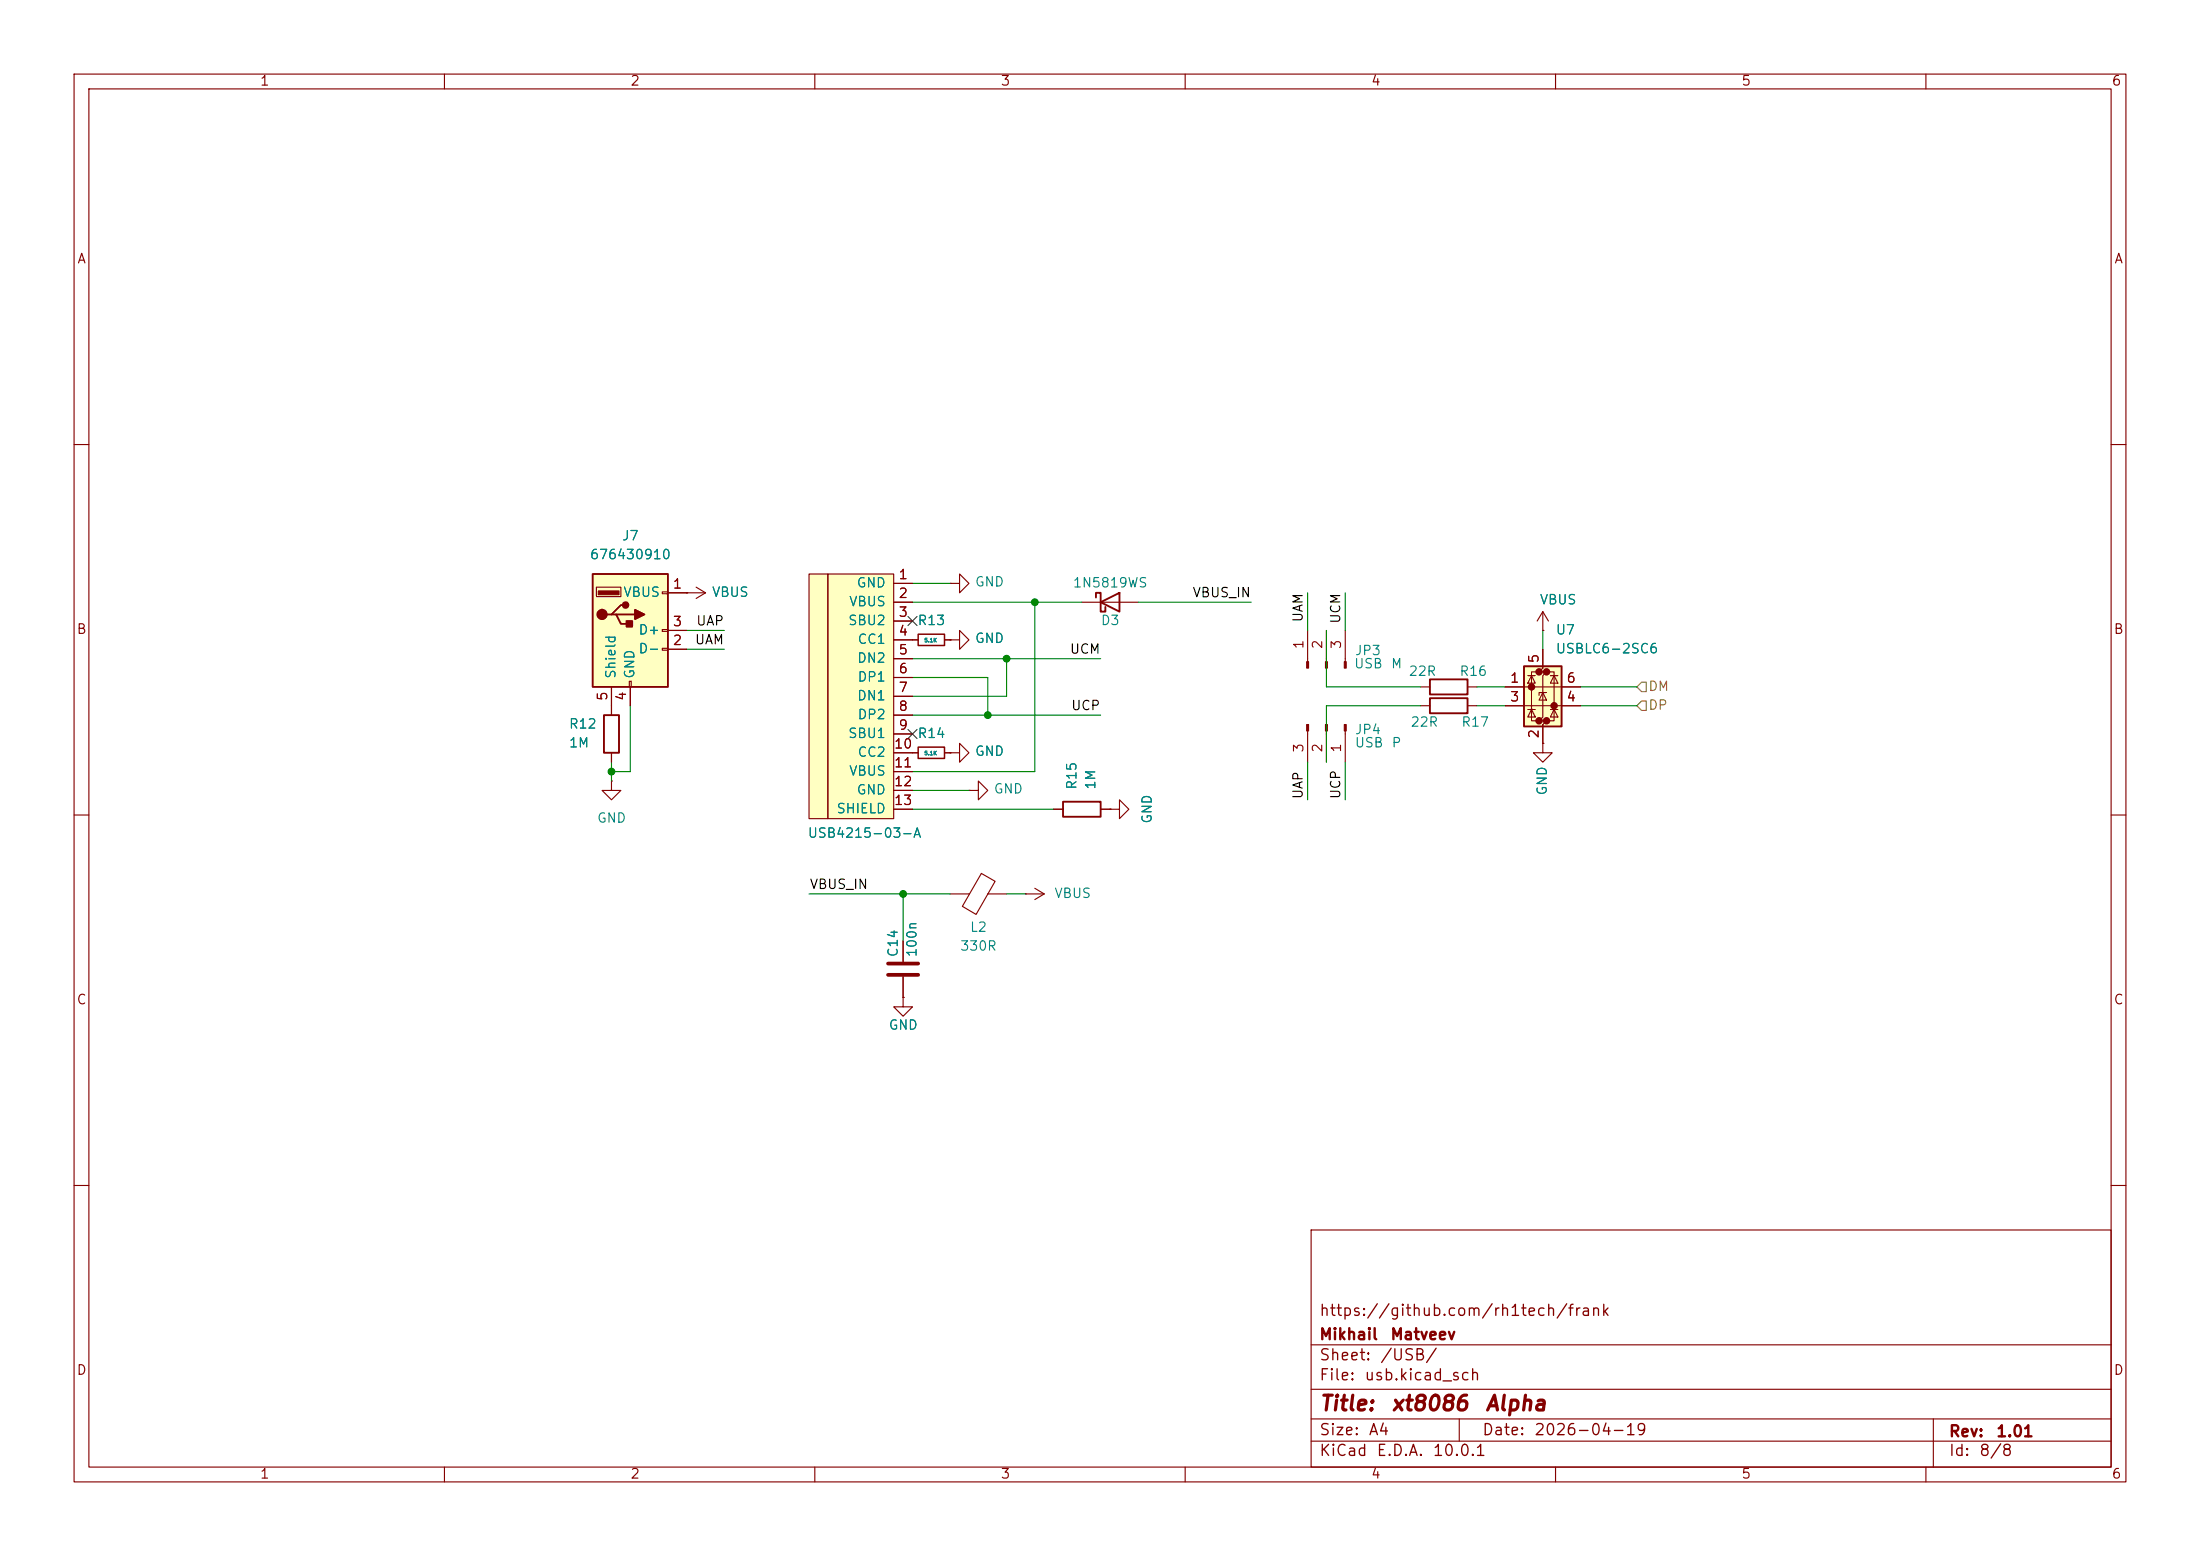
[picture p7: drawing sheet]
<svg xmlns="http://www.w3.org/2000/svg" width="297mm" height="210mm" viewBox="0 0 297 210" stroke-linecap="round" stroke-linejoin="round" font-family="sans-serif">
<g fill="none" stroke="#840000" stroke-width=".15">
<path d="M10 10h277v190h-277zM12 12h273v186h-273zM60 10v2M110 10v2M160 10v2M210 10v2M260 10v2M10 60h2M285 60h2M82.5 95.3v1.2M123.2 86.4h.8M127.5 86.4h.8"/>
<path d="M128.3 86.4h1.2v-1.3l1.3 1.3-1.3 1.2v-1.2M128.3 86.4h.1M146 81.3h7.7M176.5 85.1v4.2M179.1 85.1v4.2M181.6 85.1v4.2M10 110h2M82.5 105.4v1.3h1.3l-1.3 1.3-1.2-1.3h1.2M82.5 105.4h.1M82.5 101.6v1.3M130.8 106.7h1.3v-1.3l1.2 1.3-1.2 1.3v-1.3M130.8 106.7h.1"/>
<path d="M139.7 119.9l1.3 .8M285 110h2M138.4 120.7h.1M138.4 120.7h2.6M141 120.7l-1.3 .7M10 160h2M177 166h108v32h-108zM285 160h2M60 198v2M110 198v2M160 198v2M177 194.5h108"/>
<path d="M177 191.5h108M177 187.5h108M177 181.5h108M197 191.5v3M210 198v2M260 198v2M261 191.5v6.5"/>
</g>
<path d="M81.5 96.5h2.1v5.1h-2.1zM148 80.6v-.6h.6v2.6h.6v-.7M148.6 81.3l2.5-1.3v2.6z" fill="none" stroke="#840000" stroke-width=".25"/>
<path d="M124 85.6h3.5v1.5h-3.5z" fill="none" stroke="#840000" stroke-width=".2"/>
<g fill="#840000" stroke="#840000" stroke-width=".15">
<path d="M176.4 89.3h.3v.9h-.3z"/>
<path d="M178.9 89.3h.3v.9h-.3z"/>
<path d="M181.5 89.3h.2v.9h-.2z"/>
</g>
<g fill="#ffffc2">
<path d="M109.2 77.5h2.6v33h-2.6z"/>
<path d="M111.8 77.5h8.8v33h-8.8z"/>
</g>
<g fill="none" stroke="#840000" stroke-width=".15">
<path d="M94 79.2l1.2 .8M109.2 77.5h2.6v33h-2.6zM111.8 77.5h8.8v33h-8.8zM120.6 78.7h2.6M128.3 78.7h1.2v-1.2l1.3 1.2-1.3 1.3v-1.3M128.3 78.7h.1M92.7 80h.1M92.7 80h2.5M95.2 80l-1.2 .8M120.6 81.3h2.6M120.6 83.8h2.6M120.6 86.4h2.6"/>
<path d="M120.6 88.9h2.6M120.6 91.4h2.6M120.6 94h2.6M120.6 96.5h2.6M120.6 99.1h2.6M191.8 95.3h1.2M191.8 92.7h1.2M198.1 95.3h1.3M198.1 92.7h1.3M120.6 101.6h3.4M120.6 104.1h2.6M120.6 106.7h2.6"/>
<path d="M120.6 109.2h2.6M127.5 101.6h.8M128.3 101.6h1.2v-1.3l1.3 1.3-1.3 1.3v-1.3M128.3 101.6h.1M142.2 109.2h1.3M148.6 109.2h1.3M149.9 109.2h1.2v-1.2l1.3 1.2-1.3 1.3v-1.3M149.9 109.2h.1M208.3 100.3v1.3h1.2l-1.2 1.3-1.3-1.3h1.3M208.3 100.3h.1M121.9 134.6v1.3h1.3l-1.3 1.3-1.3-1.3h1.3M121.9 134.6h.1"/>
<path d="M121.9 127v2.8M121.9 131.8v2.8"/>
</g>
<path d="M124 100.8h3.5v1.6h-3.5z" fill="none" stroke="#840000" stroke-width=".2"/>
<path d="M193 94.2h5.1v2.1h-5.1zM193 91.7h5.1v2h-5.1zM143.5 108.2h5.1v2h-5.1z" fill="none" stroke="#840000" stroke-width=".25"/>
<path d="M119.9 130h4.1M119.9 131.6h4.1" fill="none" stroke="#840000" stroke-width=".51"/>
<path d="M80 77.5h10.2v15.2h-10.2z" fill="#ffffc2"/>
<path d="M80 77.5h10.2v15.2h-10.2zM82.5 82.9h.7l.6 1.3h1.3M83.2 82.9h2.5M84.5 81.7h-.7l-1.3 1.2h-.6" fill="none" stroke="#840000" stroke-width=".25"/>
<g fill="#840000" stroke="#840000" stroke-width=".25">
<path d="M84.6 83.8h.7v.8h-.7z"/>
<path d="M85.7 82.3l1.3 .6-1.3 .7z"/>
<circle cx="81.3" cy="82.9" r=".63"/>
<circle cx="84.5" cy="81.7" r=".38"/>
</g>
<path d="M80.8 79.8h2.8v.5h-2.8z" fill="#840000" stroke="#840000" stroke-width=".15"/>
<g fill="none" stroke="#840000" stroke-width=".15">
<path d="M80.5 79.2h3.3v1.3h-3.3zM89.4 79.9h.8v.2h-.8zM82.5 92.7v2.6M85 91.9h.2v.8h-.2zM85.1 92.7v2.6M89.4 85h.8v.2h-.8zM89.4 87.5h.8v.3h-.8zM90.2 80h2.5M90.2 87.6h2.5M90.2 85.1h2.5M132.5 117.9l1.8 1-2.5 4.5-1.9-1.1zM128.3 120.7h2.6"/>
<path d="M133.3 120.7h2.6"/>
</g>
<path d="M205.7 89.9h5.1v8.1h-5.1z" fill="#ffffc2"/>
<g fill="#840000" stroke="#840000" stroke-width=".51">
<circle cx="206.8" cy="92.7" r=".25"/>
<circle cx="207.8" cy="90.7" r=".25"/>
<circle cx="207.8" cy="97.3" r=".25"/>
<circle cx="208.8" cy="90.7" r=".25"/>
<circle cx="208.8" cy="97.3" r=".25"/>
<circle cx="209.8" cy="95.2" r=".25"/>
</g>
<g fill="none" stroke="#840000" stroke-width=".15">
<path d="M120.6 78.7h2.6M82.5 92.7v3.8M85.1 92.7v2.6M90.2 80h2.5M90.2 87.6h2.5M90.2 85.1h2.5M92.7 80h.1M120.6 81.3h2.6M120.6 83.8h2.6M120.6 86.4h3.4M120.6 88.9h2.6M120.6 91.4h2.6"/>
<path d="M120.6 94h2.6M120.6 96.5h2.6M120.6 99.1h2.6M127.5 86.4h.8M128.3 86.4h.1M176.5 98.7v4.2M179.1 98.7v4.2M181.6 98.7v4.2M203.2 92.7h10.2M203.2 95.3h10.2M206.2 95.8h1.1M206.2 91.2h1.1"/>
<path d="M206.8 91.2l.5 1h-1.1zM206.8 95.8l.5 1h-1.1zM207.8 90.7h-1v6.6h1M208.3 87.6v2.6l-.5 .5h1l-.5 .5v5.6l-.5 .5h1l-.5 .5v2.5M208.3 93.5l.5 1h-1zM208.3 85.1h.1M208.3 82.6v2.5M208.3 82.6l-.8 1.2M208.3 82.6l.7 1.2M208.8 93.5h-1v.4M208.8 90.7h1v6.6h-1M209.3 95.8h1"/>
<path d="M209.3 91.2h1M209.8 91.2l.5 1h-1zM209.8 95.8l.5 1h-1zM82.5 101.6v1.3M120.6 109.2h2.6M120.6 101.6h3.4M120.6 104.1h2.6M120.6 106.7h2.6M127.5 101.6h.8M128.3 101.6h.1M142.2 109.2h1.3M148.6 109.2h1.3"/>
<path d="M149.9 109.2h.1M208.3 100.3h.1M121.9 134.6h.1M121.9 127v2.8M121.9 131.8v2.8"/>
</g>
<path d="M205.7 89.9h5.1v8.1h-5.1z" fill="none" stroke="#840000" stroke-width=".25"/>
<g fill="#840000" stroke="#840000" stroke-width=".15">
<path d="M181.5 97.8h.2v.9h-.2z"/>
<path d="M178.9 97.8h.3v.9h-.3z"/>
<path d="M176.4 97.8h.3v.9h-.3z"/>
</g>
<path d="M221.6 92.1h.6v1.2h-.6l-.6-.6zM221.6 94.6h.6v1.3h-.6l-.6-.6z" fill="none" stroke="#848400" stroke-width=".15"/>
<g fill="none" stroke="#008400" stroke-width=".15">
<path d="M123.2 78.7h5.1M85.1 95.3v8.8h-2.6M92.7 87.6h5.1M92.7 85.1h5.1M123.2 96.5h25.4M123.2 81.3h22.8M123.2 91.4h10.1v5.1M123.2 88.9h25.4M135.9 88.9v5.1h-12.7M139.7 81.3v22.8h-16.5M153.7 81.3h15.2M176.5 80v5.1"/>
<path d="M179.1 85.1v7.6h12.7M181.6 80v5.1M191.8 95.3h-12.7v7.6M199.4 92.7h3.8M199.4 95.3h3.8M208.3 85.1v2.5M213.4 92.7h7.6M213.4 95.3h7.6M82.5 102.9v2.5M123.2 109.2h19M123.2 106.7h7.6M176.5 102.9v5.1"/>
<path d="M181.6 102.9v5.1M109.2 120.7h19.1M121.9 120.7v6.3M135.9 120.7h2.5"/>
</g>
<path d="M122.6 83.2l1.2 1.2M122.6 98.5l1.2 1.2M123.8 83.2l-1.2 1.2M123.8 98.5l-1.2 1.2" fill="none" stroke="#000084" stroke-width=".15"/>
<g fill="#008400" stroke="#008400" stroke-width=".14">
<circle cx="135.9" cy="88.9" r=".46"/>
<circle cx="139.7" cy="81.3" r=".46"/>
<circle cx="133.3" cy="96.5" r=".46"/>
<circle cx="121.9" cy="120.7" r=".46"/>
<circle cx="82.5" cy="104.1" r=".46"/>
</g>
<g font-size="2" fill="#840000">
<text x="178" y="190.9">Title:</text>
<text x="187.7" y="190.9">xt8086</text>
<text x="200.4" y="190.9">Alpha</text>
</g>
<g font-size="1.5" fill="#840000">
<text x="178" y="178">https://github.com/rh1tech/frank</text>
<text x="178" y="184">Sheet:</text>
<text x="178" y="181.2">Mikhail</text>
<text x="186.2" y="184">/USB/</text>
<text x="187.6" y="181.2">Matveev</text>
<text x="178" y="186.7">File:</text>
<text x="184.1" y="186.7">usb.kicad_sch</text>
<text x="178" y="196.9">KiCad</text>
<text x="178" y="194.1">Size:</text>
<text x="184.7" y="194.1">A4</text>
<text x="185.7" y="196.9">E.D.A.</text>
<text x="193.3" y="196.9">10.0.1</text>
<text x="200" y="194.1">Date:</text>
<text x="207" y="194.1">2026-04-19</text>
<text x="263" y="194.3">Rev:</text>
<text x="263" y="196.9">Id:</text>
<text x="267.1" y="196.9">8/8</text>
<text x="269.4" y="194.3">1.01</text>
</g>
<g font-size="1.3" fill="#840000">
<text x="35" y="11.9">1</text>
<text x="85" y="11.9">2</text>
<text x="135" y="11.9">3</text>
<text x="185" y="11.9">4</text>
<text x="235" y="11.9">5</text>
<text x="285" y="11.9">6</text>
<text x="10.3" y="35.9">A</text>
<text x="285.3" y="35.9">A</text>
<text x="90.7" y="79.8">1</text>
<text x="121.2" y="78.5">1</text>
<text x="121.2" y="81">2</text>
<text x="121.2" y="83.6">3</text>
<text x="10.3" y="85.9">B</text>
<text x="90.7" y="87.4">2</text>
<text x="90.7" y="84.8">3</text>
<text x="121.2" y="86.1">4</text>
<text x="121.2" y="88.6">5</text>
<text x="176.3" y="87.7" transform="rotate(-90 176.3 87.7)">1</text>
<text x="178.8" y="87.7" transform="rotate(-90 178.8 87.7)">2</text>
<text x="181.4" y="87.7" transform="rotate(-90 181.4 87.7)">3</text>
<text x="208" y="89.6" transform="rotate(-90 208 89.6)">5</text>
<text x="285.3" y="85.9">B</text>
<text x="82.3" y="94.7" transform="rotate(-90 82.3 94.7)">5</text>
<text x="84.8" y="94.7" transform="rotate(-90 84.8 94.7)">4</text>
<text x="121.2" y="91.2">6</text>
<text x="121.2" y="93.7">7</text>
<text x="203.8" y="92.5">1</text>
<text x="203.8" y="95">3</text>
<text x="211.4" y="95">4</text>
<text x="211.4" y="92.5">6</text>
<text x="120.6" y="101.3">10</text>
<text x="121.2" y="96.3">8</text>
<text x="121.2" y="98.8">9</text>
<text x="176.3" y="101.7" transform="rotate(-90 176.3 101.7)">3</text>
<text x="178.8" y="101.7" transform="rotate(-90 178.8 101.7)">2</text>
<text x="181.4" y="101.7" transform="rotate(-90 181.4 101.7)">1</text>
<text x="208" y="99.8" transform="rotate(-90 208 99.8)">2</text>
<text x="120.6" y="103.9">11</text>
<text x="120.6" y="106.4">12</text>
<text x="120.6" y="109">13</text>
<text x="10.3" y="135.9">C</text>
<text x="285.3" y="135.9">C</text>
<text x="10.3" y="185.9">D</text>
<text x="285.3" y="185.9">D</text>
<text x="35" y="199.9">1</text>
<text x="85" y="199.9">2</text>
<text x="135" y="199.9">3</text>
<text x="185" y="199.9">4</text>
<text x="235" y="199.9">5</text>
<text x="285" y="199.9">6</text>
</g>
<g font-size="1.3" fill="#008484">
<text x="79.5" y="75.8">676430910</text>
<text x="83.9" y="73.3">J7</text>
<text x="84.1" y="80.9">VBUS</text>
<text x="96" y="80.9">VBUS</text>
<text x="114.5" y="82.1">VBUS</text>
<text x="115.6" y="79.6">GND</text>
<text x="131.5" y="79.5">GND</text>
<text x="144.7" y="79.6">1N5819WS</text>
<text x="207.8" y="81.9">VBUS</text>
<text x="86.1" y="88.5">D-</text>
<text x="86.1" y="86">D+</text>
<text x="114.4" y="84.7">SBU2</text>
<text x="115.6" y="89.8">DN2</text>
<text x="115.7" y="87.2">CC1</text>
<text x="123.8" y="84.7">R13</text>
<text x="131.5" y="87.1">GND</text>
<text x="148.5" y="84.7">D3</text>
<text x="182.8" y="88.7">JP3</text>
<text x="209.9" y="88.5">USBLC6-2SC6</text>
<text x="209.9" y="86">U7</text>
<text x="83.4" y="91.7" transform="rotate(-90 83.4 91.7)">Shield</text>
<text x="86" y="91.7" transform="rotate(-90 86 91.7)">GND</text>
<text x="115.6" y="94.8">DN1</text>
<text x="115.7" y="92.3">DP1</text>
<text x="182.7" y="90.5">USB</text>
<text x="187.7" y="90.5">M</text>
<text x="190.1" y="91.5">22R</text>
<text x="196.9" y="91.5">R16</text>
<text x="76.7" y="101.2">1M</text>
<text x="76.7" y="98.7">R12</text>
<text x="114.4" y="99.9">SBU1</text>
<text x="115.7" y="97.4">DP2</text>
<text x="123.8" y="99.9">R14</text>
<text x="182.8" y="101.2">USB</text>
<text x="182.8" y="99.4">JP4</text>
<text x="187.8" y="101.2">P</text>
<text x="190.3" y="98.4">22R</text>
<text x="197.2" y="98.4">R17</text>
<text x="114.5" y="105">VBUS</text>
<text x="115.6" y="107.5">GND</text>
<text x="115.7" y="102.5">CC2</text>
<text x="131.5" y="102.3">GND</text>
<text x="134.1" y="107.4">GND</text>
<text x="145.6" y="106.7" transform="rotate(-90 145.6 106.7)">R15</text>
<text x="148.2" y="106.7" transform="rotate(-90 148.2 106.7)">1M</text>
<text x="209.1" y="107.4" transform="rotate(-90 209.1 107.4)">GND</text>
<text x="80.5" y="111.4">GND</text>
<text x="108.9" y="113.4">USB4215-03-A</text>
<text x="112.8" y="110.1">SHIELD</text>
<text x="155.8" y="111.3" transform="rotate(-90 155.8 111.3)">GND</text>
<text x="142.2" y="121.5">VBUS</text>
<text x="121.5" y="129.3" transform="rotate(-90 121.5 129.3)">C14</text>
<text x="124.1" y="129.3" transform="rotate(-90 124.1 129.3)">100n</text>
<text x="129.5" y="128.6">330R</text>
<text x="130.9" y="126.1">L2</text>
<text x="119.9" y="139.3">GND</text>
</g>
<g font-size="1.3">
<text x="160.9" y="80.9">VBUS_IN</text>
<text x="93.7" y="87.3">UAM</text>
<text x="93.9" y="84.7">UAP</text>
<text x="144.3" y="88.6">UCM</text>
<text x="176.2" y="84.1" transform="rotate(-90 176.2 84.1)">UAM</text>
<text x="181.3" y="84.3" transform="rotate(-90 181.3 84.3)">UCM</text>
<text x="144.5" y="96.2">UCP</text>
<text x="176.2" y="108" transform="rotate(-90 176.2 108)">UAP</text>
<text x="181.3" y="108" transform="rotate(-90 181.3 108)">UCP</text>
<text x="109.2" y="120.3">VBUS_IN</text>
</g>
<g font-size="1.3" fill="#848400">
<text x="222.4" y="93.6">DM</text>
<text x="222.4" y="96.1">DP</text>
</g>
<g font-size=".5" fill="#008484">
<text x="124.7" y="86.8">5.1K</text>
<text x="124.7" y="102">5.1K</text>
</g>
</svg>
